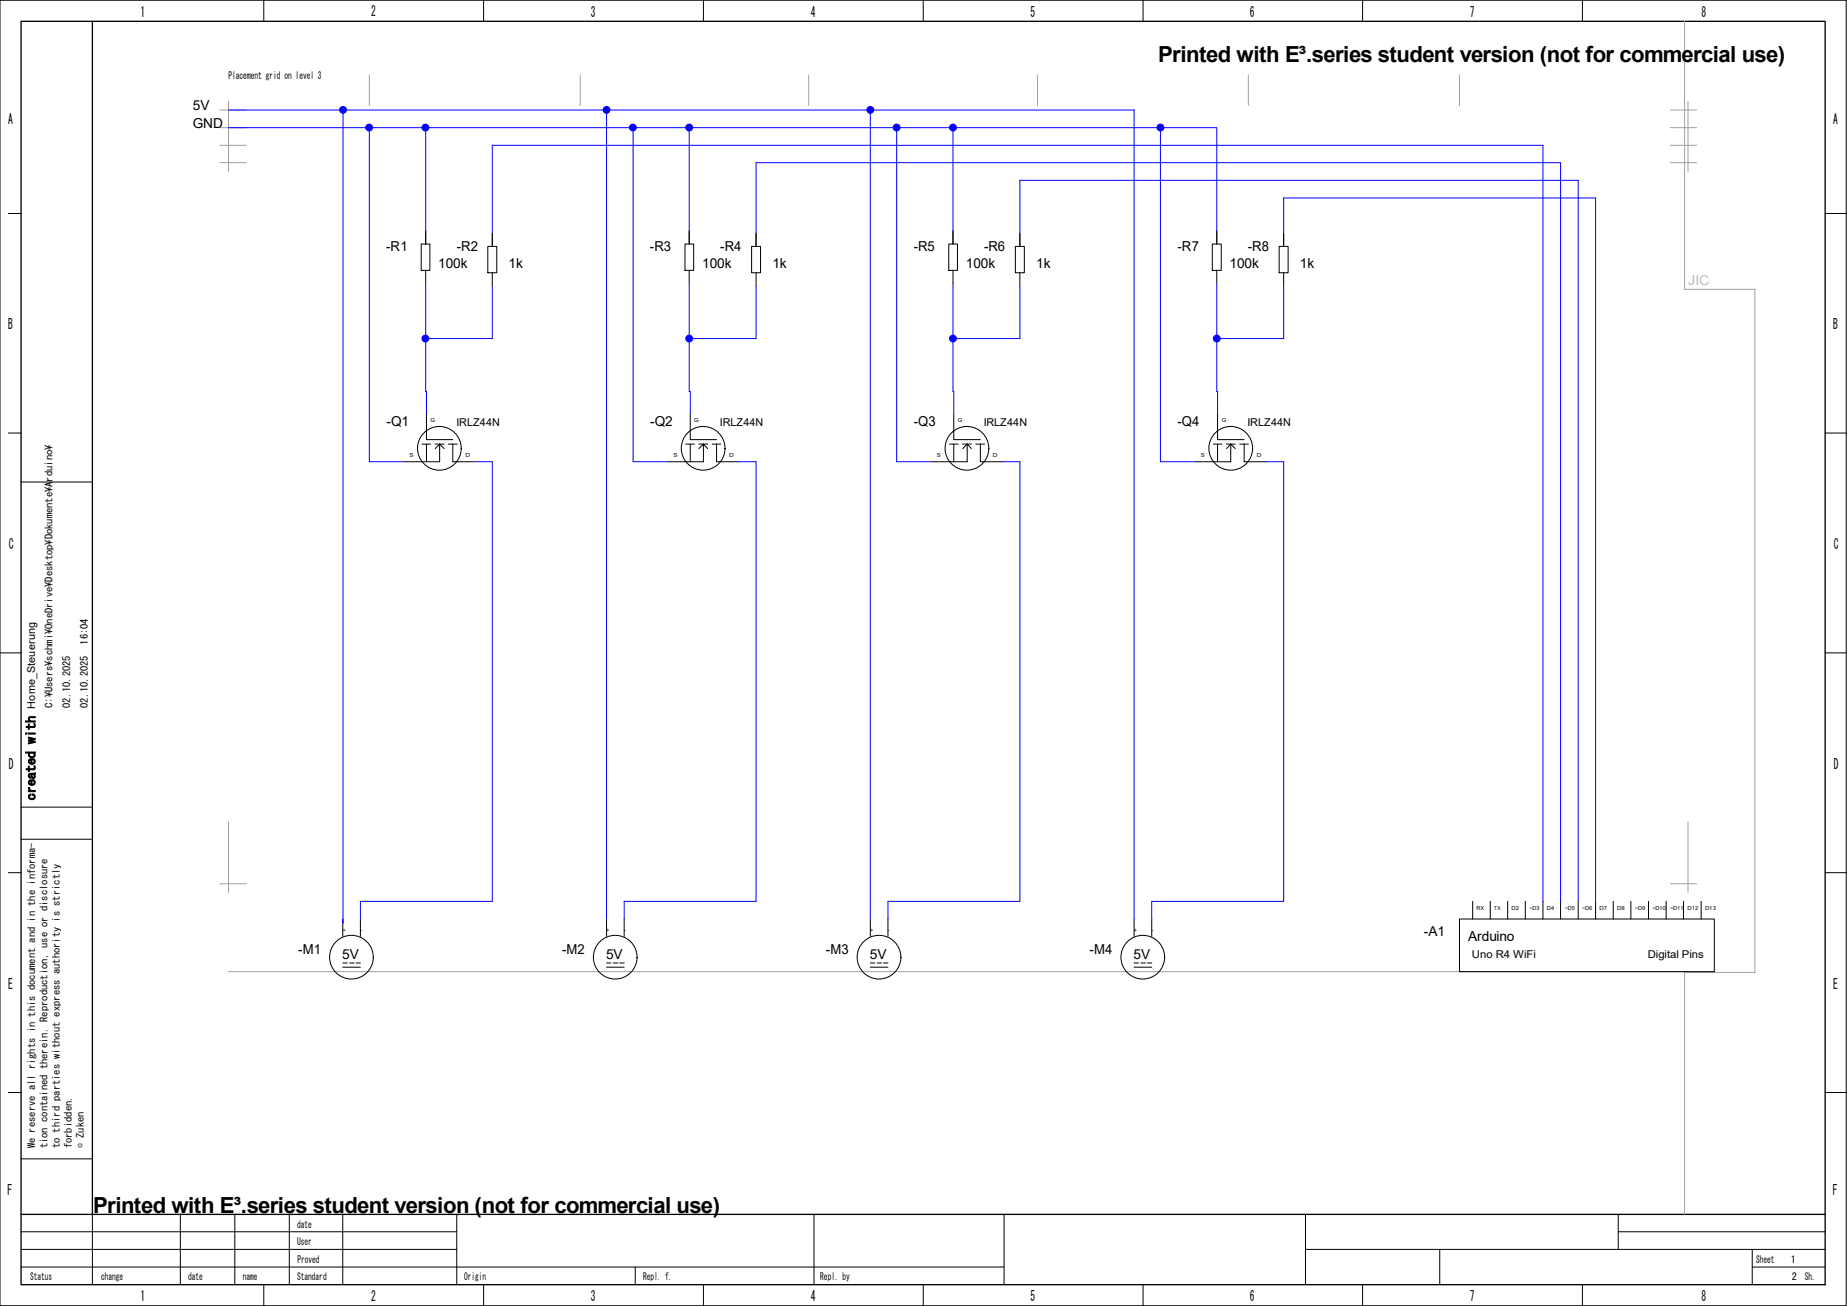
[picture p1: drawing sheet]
<svg xmlns="http://www.w3.org/2000/svg" width="297mm" height="210mm" viewBox="0 0 297 210" stroke-linecap="round" stroke-linejoin="round" font-family="sans-serif">
<g fill="none" stroke="#000" stroke-width=".16">
<path d="M0 0h296.9v210h-296.9zM42.4 0v3.4M77.8 0v3.4M113.1 0v3.4M148.5 0v3.4M183.8 0v3.4M219.1 0v3.4M254.5 0v3.4M1.4 34.3h2M67.7 39.2h1.4v4.3h-1.4zM68.5 37.1v2.1M78.4 39.6h1.5v4.3h-1.5z"/>
<path d="M79.2 37.5v2.1M110.2 39.2h1.3v4.3h-1.3zM110.8 37.1v2.1M120.9 39.6h1.4v4.3h-1.4zM121.6 37.5v2.1M152.6 39.2h1.4v4.3h-1.4zM153.2 37.1v2.1M163.3 39.6h1.4v4.3h-1.4zM164 37.5v2.1M194.9 39.2h1.5v4.3h-1.5zM195.7 37.1v2.1M205.7 39.6h1.4v4.3h-1.4z"/>
<path d="M206.4 37.5v2.1M293.5 34.3h3.4M68.5 43.5v2.1M79.2 43.9v2.1M110.8 43.5v2.1M121.6 43.9v2.1M153.2 43.5v2.1M164 43.9v2.1M195.7 43.5v2.1M206.4 43.9v2.1M1.4 69.6h2M3.4 77.5h11.5"/>
<path d="M67.9 71.4h1.4M68.6 66.5v4.2h4.2M68.6 71.4v2.9M70 71.4h1.4M70.7 71.4v2.9h-5.7M70.7 71.4l-.7 .7M70.7 71.4l.7 .7M72.1 71.4h1.4M72.8 71.4v2.9h3.5M110.3 71.4h1.4M111 66.5v4.2h4.2M111 71.4v2.9"/>
<path d="M112.4 71.4h1.4M113.1 71.4v2.9h-5.7M113.1 71.4l-.7 .7M113.1 71.4l.7 .7M114.5 71.4h1.4M115.2 71.4v2.9h3.5M152.7 71.4h1.4M153.4 66.5v4.2h4.2M153.4 71.4v2.9M154.8 71.4h1.4M155.5 71.4v2.9h-5.6M155.5 71.4l-.7 .7"/>
<path d="M155.5 71.4l.7 .7M156.9 71.4h1.4M157.6 71.4v2.9h3.6M195.1 71.4h1.4M195.8 66.5v4.2h4.3M195.8 71.4v2.9M197.2 71.4h1.4M197.9 71.4v2.9h-5.6M197.9 71.4l-.7 .7M197.9 71.4l.7 .7M199.3 71.4h1.4M200.1 71.4v2.9h3.5"/>
<path d="M293.5 69.6h3.4M0 105h3.4M293.5 105h3.3M3.4 135h11.5M3.4 129.8h11.5M1.4 140.3h2M55.1 147.8v2.8M55.1 155.5h2.9M55.1 154.9h.7M56.2 154.9h.7M57.3 154.9h.7M58 147.8v2.8"/>
<path d="M97.5 155.5h2.9M97.5 154.9h.8M97.5 147.8v2.8M98.6 154.9h.8M99.7 154.9h.7M100.4 147.8v2.8M140 155.5h2.8M140 154.9h.7M140 147.8v2.8M141.1 154.9h.7M142.1 154.9h.7M142.8 147.8v2.8"/>
<path d="M182.4 155.5h2.8M182.4 154.9h.7M182.4 147.8v2.8M183.5 154.9h.7M184.5 154.9h.7M185.2 147.8v2.8M234.7 147.8h41v8.5h-41zM236.8 144.9v2.9M239.6 144.9v2.9M242.4 144.9v2.9M245.3 144.9v2.9M248.1 144.9v2.9"/>
<path d="M251 144.9v2.9M253.8 144.9v2.9M256.6 144.9v2.9M259.4 144.9v2.9M262.3 144.9v2.9M265.1 144.9v2.9M267.9 144.9v2.9M270.7 144.9v2.9M273.6 144.9v2.9M293.5 140.3h3.4M1.4 175.7h2M293.5 175.7h3.4"/>
<path d="M3.4 186.4h11.5M3.4 198.1h70M14.9 195.3v11.3M29 195.2v11.3M37.8 195.3v11.3M46.5 195.3v11.3M55.1 195.3v11.3M73.4 195.3v11.3M130.9 195.3v11.3M161.5 195.3v11.3M209.9 195.3v11.3M260.2 198.1h33.3"/>
<path d="M260.2 195.3v5.6M3.4 200.9h70M3.4 203.8h158.1M42.4 206.6v3.4M77.8 206.6v3.4M102.2 203.8v2.8M113.1 206.6v3.4M148.5 206.6v3.4M183.8 206.6v3.4M209.9 200.9h83.6M219.1 206.6v3.4M231.5 200.9v5.7"/>
<path d="M254.5 206.6v3.4M281.8 200.9v5.7M281.8 203.8h11.7"/>
<circle cx="70.7" cy="72.1" r="3.5"/>
<circle cx="113.1" cy="72.1" r="3.5"/>
<circle cx="155.5" cy="72.1" r="3.5"/>
<circle cx="197.9" cy="72.1" r="3.5"/>
<circle cx="56.5" cy="153.9" r="3.5"/>
<circle cx="98.9" cy="153.9" r="3.5"/>
<circle cx="141.4" cy="153.9" r="3.5"/>
<circle cx="183.8" cy="153.9" r="3.5"/>
</g>
<path d="M3.4 3.4h290.1v203.2h-290.1zM14.9 3.4v191.9M3.4 195.3h290.1" fill="none" stroke="#000" stroke-width=".21"/>
<g fill="none" stroke="#a0a0a4" stroke-width=".16">
<path d="M35.3 17.7h4.3M36.7 16.3v11.3M59.4 12.1v4.9M93.3 12.1v4.9M130 12.1v4.9M166.8 12.1v4.9M200.7 12.1v4.9M234.7 12.1v4.9M268.6 17.7h4.2M270.9 3.4v43.1h11.3v109.9h-11.3v38.9M271.4 16.3v11.3M35.3 20.5h4.3"/>
<path d="M35.3 23.4h4.3M35.3 26.2h4.3M268.6 20.5h4.2M268.6 23.4h4.2M268.6 26.2h4.2M36.7 132.2v11.3M271.4 132.2v11.3M35.3 142.1h4.3M36.7 156.3h234.7M268.6 142.1h4.2"/>
</g>
<g fill="none" stroke="#00f" stroke-width=".16">
<path d="M36.7 17.7h145.7v130.1M55.2 17.7v130.8l-.1-.7M97.5 17.7v130.1M140 17.7v130.1M36.7 20.5h159v16.6M59.4 20.5v53.8h5.6M68.5 20.5v16.6M79.2 37.5v-14.1h168.9v121.5M101.8 20.5v53.8h5.6M110.8 20.5v16.6M121.6 37.5v-11.3h129.4v118.7M144.2 20.5v53.8h5.7"/>
<path d="M153.2 20.5v16.6M164 37.5v-8.5h89.8v115.9M186.6 20.5v53.8h5.7M206.4 37.5v-5.7h50.2v113.1M68.5 45.6v17.3h.1v3.6M79.2 46v8.4h-10.7M110.8 45.6v17.3h.2v3.6M121.6 46v8.4h-10.8M153.2 45.6v17.3h.2v3.6M164 46v8.4h-10.8M195.7 45.6v17.3h.1v3.6M206.4 46v8.4h-10.7"/>
<path d="M76.3 74.3h2.9v70.6h-21.2v2.9M118.7 74.3h2.9v70.6h-21.2v2.9M161.2 74.3h2.8v70.6h-21.2v2.9M203.6 74.3h2.8v70.6h-21.2v2.9"/>
</g>
<g fill="#00f" stroke="#00f" stroke-width=".16">
<circle cx="68.4" cy="54.4" r=".55"/>
<circle cx="59.4" cy="20.5" r=".55"/>
<circle cx="110.8" cy="54.4" r=".55"/>
<circle cx="153.2" cy="54.4" r=".55"/>
<circle cx="195.7" cy="54.4" r=".55"/>
<circle cx="68.4" cy="20.5" r=".55"/>
<circle cx="110.8" cy="20.5" r=".55"/>
<circle cx="153.2" cy="20.5" r=".55"/>
<circle cx="101.8" cy="20.5" r=".55"/>
<circle cx="144.2" cy="20.5" r=".55"/>
<circle cx="186.6" cy="20.5" r=".55"/>
<circle cx="55.2" cy="17.7" r=".55"/>
<circle cx="97.5" cy="17.7" r=".55"/>
<circle cx="140" cy="17.7" r=".55"/>
</g>
<g font-size="3.6">
<text x="186.3" y="10">Printed with E³.series student version (not for commercial use)</text>
<text x="15" y="195">Printed with E³.series student version (not for commercial use)</text>
</g>
<g font-size="2.3">
<text x="22.6" y="2.7">1</text>
<text x="59.7" y="2.6">2</text>
<text x="95" y="2.7">3</text>
<text x="130.4" y="2.7">4</text>
<text x="165.7" y="2.7">5</text>
<text x="201" y="2.7">6</text>
<text x="236.3" y="2.7">7</text>
<text x="273.6" y="2.7">8</text>
<text x="1.3" y="19.9">A</text>
<text x="294.8" y="19.9">A</text>
<text x="1.3" y="53">B</text>
<text x="294.8" y="53">B</text>
<text x="1.4" y="88.3">C</text>
<text x="294.9" y="88.3">C</text>
<text x="1.4" y="123.7">D</text>
<text x="294.9" y="123.7">D</text>
<text x="1.3" y="159">E</text>
<text x="294.8" y="159">E</text>
<text x="1.2" y="192.2">F</text>
<text x="294.7" y="192.2">F</text>
<text x="22.6" y="209.2">1</text>
<text x="59.7" y="209.2">2</text>
<text x="95" y="209.2">3</text>
<text x="130.4" y="209.2">4</text>
<text x="165.7" y="209.2">5</text>
<text x="201" y="209.2">6</text>
<text x="236.3" y="209.2">7</text>
<text x="273.6" y="209.2">8</text>
</g>
<g font-size="2.2">
<text x="31" y="17.7">5V</text>
<text x="31" y="20.5">GND</text>
<text x="62.1" y="40.3">-R1</text>
<text x="73.5" y="40.3">-R2</text>
<text x="104.5" y="40.3">-R3</text>
<text x="115.8" y="40.3">-R4</text>
<text x="146.9" y="40.3">-R5</text>
<text x="158.2" y="40.3">-R6</text>
<text x="189.4" y="40.3">-R7</text>
<text x="200.7" y="40.3">-R8</text>
<text x="70.5" y="43.1">100k</text>
<text x="81.8" y="43.1">1k</text>
<text x="112.9" y="43.1">100k</text>
<text x="124.2" y="43.1">1k</text>
<text x="155.3" y="43.1">100k</text>
<text x="166.6" y="43.1">1k</text>
<text x="197.7" y="43.1">100k</text>
<text x="209" y="43.1">1k</text>
<text x="62.1" y="68.6">-Q1</text>
<text x="104.6" y="68.6">-Q2</text>
<text x="146.9" y="68.6">-Q3</text>
<text x="189.4" y="68.6">-Q4</text>
<text x="48" y="153.4">-M1</text>
<text x="55" y="154.1">5V</text>
<text x="90.4" y="153.4">-M2</text>
<text x="97.5" y="154.1">5V</text>
<text x="132.8" y="153.4">-M3</text>
<text x="139.9" y="154.1">5V</text>
<text x="175.2" y="153.4">-M4</text>
<text x="182.3" y="154.1">5V</text>
<text x="229" y="150.6">-A1</text>
<text x="236.1" y="151.3">Arduino</text>
</g>
<text font-size="2.2" fill="#c0c0c0" x="271.5" y="45.8">JIC</text>
<text font-size="2" x="5.7" y="128.7" transform="rotate(-90 5.7 128.7)">created with</text>
<g font-size="1.7">
<text x="73.4" y="68.6">IRLZ44N</text>
<text x="115.8" y="68.6">IRLZ44N</text>
<text x="158.2" y="68.6">IRLZ44N</text>
<text x="200.6" y="68.6">IRLZ44N</text>
<text x="5.7" y="114" transform="rotate(-90 5.7 114)">Home_Steuerung</text>
<text x="236.7" y="154.1">Uno R4 WiFi</text>
<text x="265" y="154.1">Digital Pins</text>
</g>
<g font-size="1.6">
<text x="36.7" y="12.7">Placement grid on level 3</text>
<text x="14.1" y="103.7" transform="rotate(-90 14.1 103.7)">16:04</text>
<text x="8.5" y="113.8" transform="rotate(-90 8.5 113.8)">C:\Users\schmi\OneDrive\Desktop\Dokumente\Arduino\</text>
<text x="11.3" y="113.8" transform="rotate(-90 11.3 113.8)">02.10.2025</text>
<text x="14.1" y="113.8" transform="rotate(-90 14.1 113.8)">02.10.2025</text>
<text x="5.7" y="184.7" transform="rotate(-90 5.7 184.7)">We reserve all rights in this document and in the informa-</text>
<text x="7.6" y="184.7" transform="rotate(-90 7.6 184.7)">tion contained therein. Reproduction, use or disclosure</text>
<text x="9.6" y="184.7" transform="rotate(-90 9.6 184.7)">to third parties without express authority is strictly</text>
<text x="11.6" y="184.7" transform="rotate(-90 11.6 184.7)">forbidden.</text>
<text x="13.5" y="184.7" transform="rotate(-90 13.5 184.7)">© Zuken</text>
<text x="47.8" y="197.4">date</text>
<text x="47.8" y="200.2">User</text>
<text x="47.8" y="203">Proved</text>
<text x="282.4" y="203.1">Sheet</text>
<text x="288" y="203.1">1</text>
<text x="4.8" y="205.9">Status</text>
<text x="16.3" y="205.9">change</text>
<text x="30.3" y="205.9">date</text>
<text x="39" y="205.9">name</text>
<text x="47.8" y="205.9">Standard</text>
<text x="74.6" y="205.9">Origin</text>
<text x="103.4" y="205.9">Repl. f.</text>
<text x="131.9" y="205.9">Repl. by</text>
<text x="288.1" y="205.9">2</text>
<text x="290.2" y="205.9">Sh.</text>
</g>
<g font-size=".9">
<text x="69.2" y="67.9">G</text>
<text x="111.6" y="67.9">G</text>
<text x="154.1" y="67.9">G</text>
<text x="196.5" y="67.9">G</text>
<text x="65.9" y="73.5">S</text>
<text x="74.8" y="73.5">D</text>
<text x="108.3" y="73.5">S</text>
<text x="117.3" y="73.5">D</text>
<text x="150.7" y="73.5">S</text>
<text x="159.7" y="73.5">D</text>
<text x="193.1" y="73.5">S</text>
<text x="202.1" y="73.5">D</text>
<text x="55.1" y="149.9">+</text>
<text x="58" y="149.9">-</text>
<text x="97.5" y="149.9">+</text>
<text x="100.4" y="149.9">-</text>
<text x="139.9" y="149.9">+</text>
<text x="142.8" y="149.9">-</text>
<text x="182.3" y="149.9">+</text>
<text x="185.2" y="149.9">-</text>
<text x="237.4" y="146.3">RX</text>
<text x="240.3" y="146.3">TX</text>
<text x="243.1" y="146.3">D2</text>
<text x="246" y="146.3">~D3</text>
<text x="248.8" y="146.3">D4</text>
<text x="251.6" y="146.3">~D5</text>
<text x="254.4" y="146.3">~D6</text>
<text x="257.2" y="146.3">D7</text>
<text x="260.1" y="146.3">D8</text>
<text x="262.9" y="146.3">~D9</text>
<text x="265.7" y="146.3">~D10</text>
<text x="268.6" y="146.3">~D11</text>
<text x="271.4" y="146.3">D12</text>
<text x="274.2" y="146.3">D13</text>
</g>
</svg>
